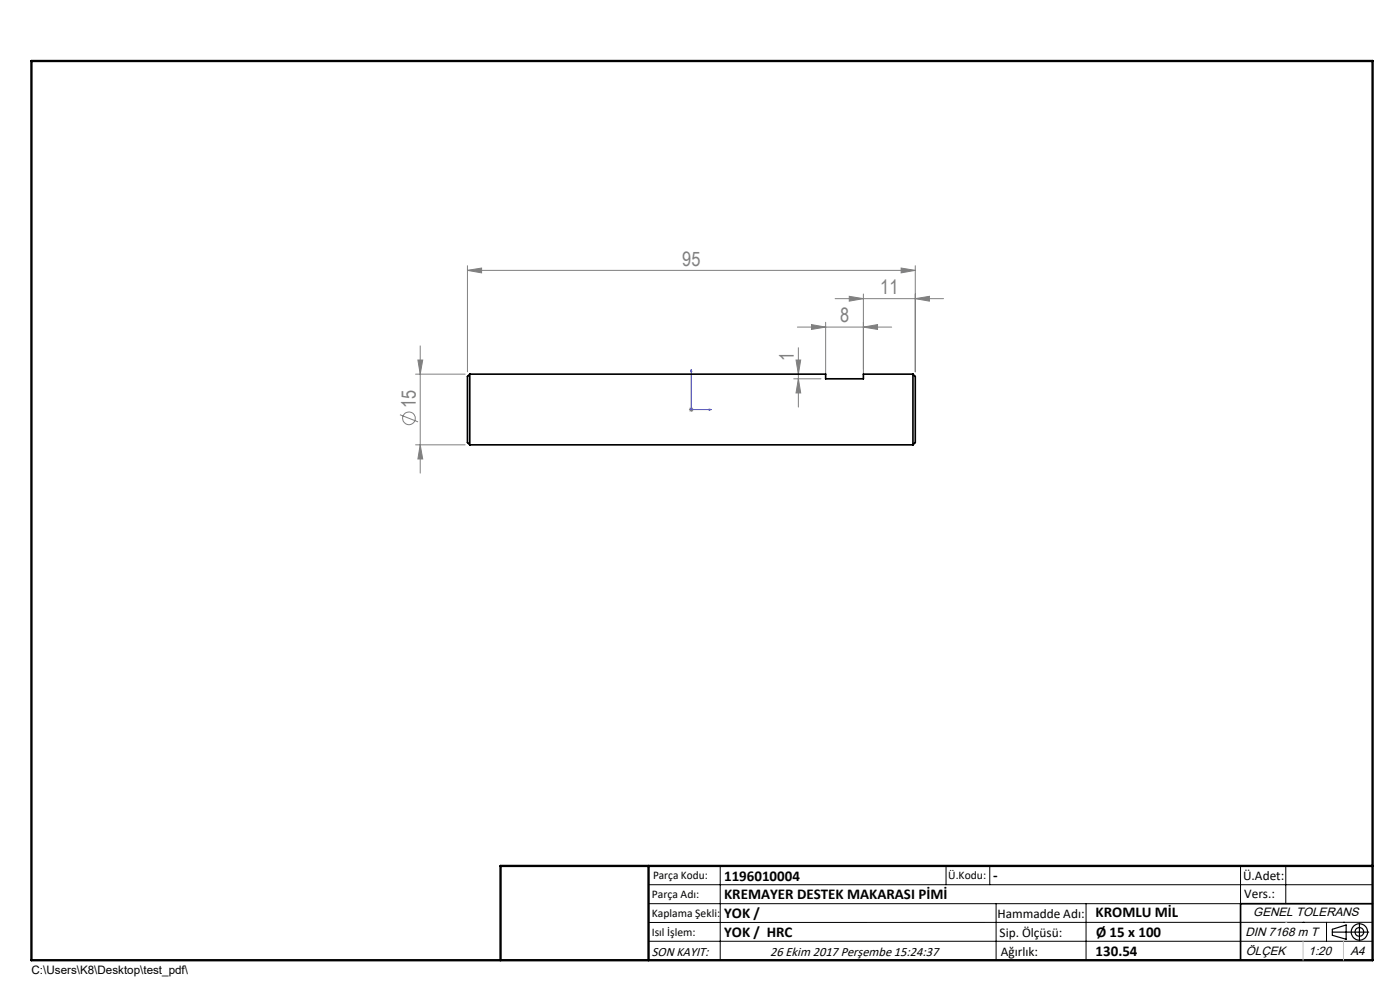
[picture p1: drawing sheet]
<svg xmlns="http://www.w3.org/2000/svg" width="297mm" height="210mm" viewBox="0 0 297 210" stroke-linecap="round" stroke-linejoin="round" font-family="sans-serif">
<g fill="none" stroke="#808080" stroke-width=".21">
<path d="M99.2 57.4l3-.5v1zM99.2 56.4v22.5M99.2 57.4h95M191.2 56.9l3 .5-3 .5zM194.2 56.4v22.5M88.2 79.4h10.5M88.7 76.4h1l-.6 3zM89.1 73.4v27M168.9 76.4h1l-.5 3zM169.2 69.4h20M169.4 73.8v12.6M172.2 68.9l3 .5-3 .5z"/>
<path d="M175.2 68.4v11M177.2 63.4h23M180.2 62.9l3 .5-3 .5zM183.2 69.4l3-.5v1zM183.2 62.4v17M194.2 63.4l3-.5v1zM84.8 88l3.9 1.5M88.2 94.4h10.5M89.1 94.4l.6 3h-1zM146.2 86.9h.9M146.3 86.5l.7 .7M146.6 86.4v1"/>
<path d="M147 86.5l-.7 .7M168.4 80.4h5.8M169.4 80.4l.5 3h-1z"/>
<circle cx="86.7" cy="88.7" r="1.35"/>
</g>
<g fill="none" stroke="#000" stroke-width=".25">
<path d="M282.6 197.7h7.8M282.6 197.1l3-.9v3l-3-.8zM288.4 195.8v3.8M106.2 203.7h185"/>
<circle cx="288.4" cy="197.7" r="1.74"/>
<circle cx="288.4" cy="197.7" r=".93"/>
</g>
<path d="M146.6 78.4l.2 .4h-.3zM146.6 78.4v8.5h4.3M150.5 86.8l.4 .1-.4 .1z" fill="none" stroke="#00f" stroke-width=".21"/>
<g fill="none" stroke="#000" stroke-width=".21">
<path d="M137.6 187.7h153.6M137.6 191.7h153.6M137.6 199.7h153.6M152.8 183.7v20M200.7 183.7v4M210 183.7v4M211.3 191.7v12M230.4 191.7v12M263.2 183.7v20M272.8 183.7v8M276.4 195.6h.1M281.4 195.6v4.1"/>
<path d="M285 195.6h.1M291.2 195.6l-153.6 .1"/>
</g>
<path d="M291.2 191.7h-28v12" fill="none" stroke="#000" stroke-width=".35"/>
<path d="M6.7 12.9h284.5v190.8h-284.5zM137.6 183.7v20M291.2 183.7h-185v20" fill="none" stroke="#000" stroke-width=".5"/>
<path d="M276.4 199.7v4M285 199.7v4" fill="none" stroke="#c0c0c0" stroke-width=".21"/>
<path d="M272.8 195.6h.1" fill="none" stroke="#c0c0c0" stroke-width=".25"/>
<path d="M150.5 86.8l.4 .1-.4 .1zM146.6 78.4l.2 .4h-.3z" fill="#00f"/>
<g fill="#808080">
<path d="M183.2 69.4l3-.5v1zM172.2 68.9l3 .5-3 .5z"/>
<path d="M99.2 57.4l3-.5v1zM191.2 56.9l3 .5-3 .5zM180.2 62.9l3 .5-3 .5zM194.2 63.4l3-.5v1z"/>
<path d="M169.4 80.4l.5 3h-1zM168.9 76.4h1l-.5 3z"/>
<path d="M88.7 76.4h1l-.6 3zM89.1 94.4l.6 3h-1z"/>
</g>
<path d="M99.7 79.4h75.5v1h8v-1h10.5M99.7 79.4v15M99.7 79.4l-.5 .5v14l.5 .5M193.7 79.4v15M193.7 79.4l.5 .5v14l-.5 .5M99.7 94.4h94" fill="none" stroke="#000" stroke-width=".35"/>
<g font-size="4.2" fill="#808080">
<text x="144.8" y="56.4">95</text>
<text x="186.7" y="62.4">11</text>
<text x="178.2" y="68.4">8</text>
<text x="168.4" y="76.6" transform="rotate(-90 168.4 76.6)">1</text>
<text x="88.2" y="86.5" transform="rotate(-90 88.2 86.5)">15</text>
</g>
<g font-size="3.2">
<text x="153.6" y="186.8">1196010004</text>
<text x="153.6" y="190.8">KREMAYER DESTEK MAKARASI PİMİ</text>
<text x="210.7" y="186.6">-</text>
<text x="153.6" y="194.8">YOK /</text>
<text x="232.4" y="194.5">KROMLU MİL</text>
<text x="153.6" y="198.8">YOK / HRC</text>
<text x="232.4" y="202.8">130.54</text>
<text x="232.5" y="198.8">Ø 15 x 100</text>
</g>
<g font-size="2.8">
<text x="263.7" y="186.7">Ü.Adet:</text>
<text x="263.9" y="190.5">Vers.:</text>
<text x="211.6" y="194.8">Hammadde Adı:</text>
<text x="138.3" y="202.8">SON KAYIT:</text>
<text x="163.4" y="202.8">26 Ekim 2017 Perşembe 15:24:37</text>
<text x="212.1" y="198.7">Sip. Ölçüsü:</text>
<text x="212.3" y="202.7">Ağırlık:</text>
</g>
<g font-size="2.6">
<text x="265.9" y="194.4">GENEL TOLERANS</text>
<text x="264.2" y="198.5">DIN 7168 m T</text>
<text x="264.3" y="202.6">ÖLÇEK</text>
<text x="277.6" y="202.6">1:20</text>
<text x="286.5" y="202.6">A4</text>
</g>
<g font-size="2.5">
<text x="138.3" y="190.5">Parça Adı:</text>
<text x="138.5" y="186.5">Parça Kodu:</text>
<text x="201.2" y="186.5">Ü.Kodu:</text>
<text x="138.3" y="194.5">Kaplama Şekli:</text>
<text x="138.3" y="198.6">Isıl İşlem:</text>
<text x="6.7" y="206.7">C:\Users\K8\Desktop\test_pdf\</text>
</g>
</svg>
